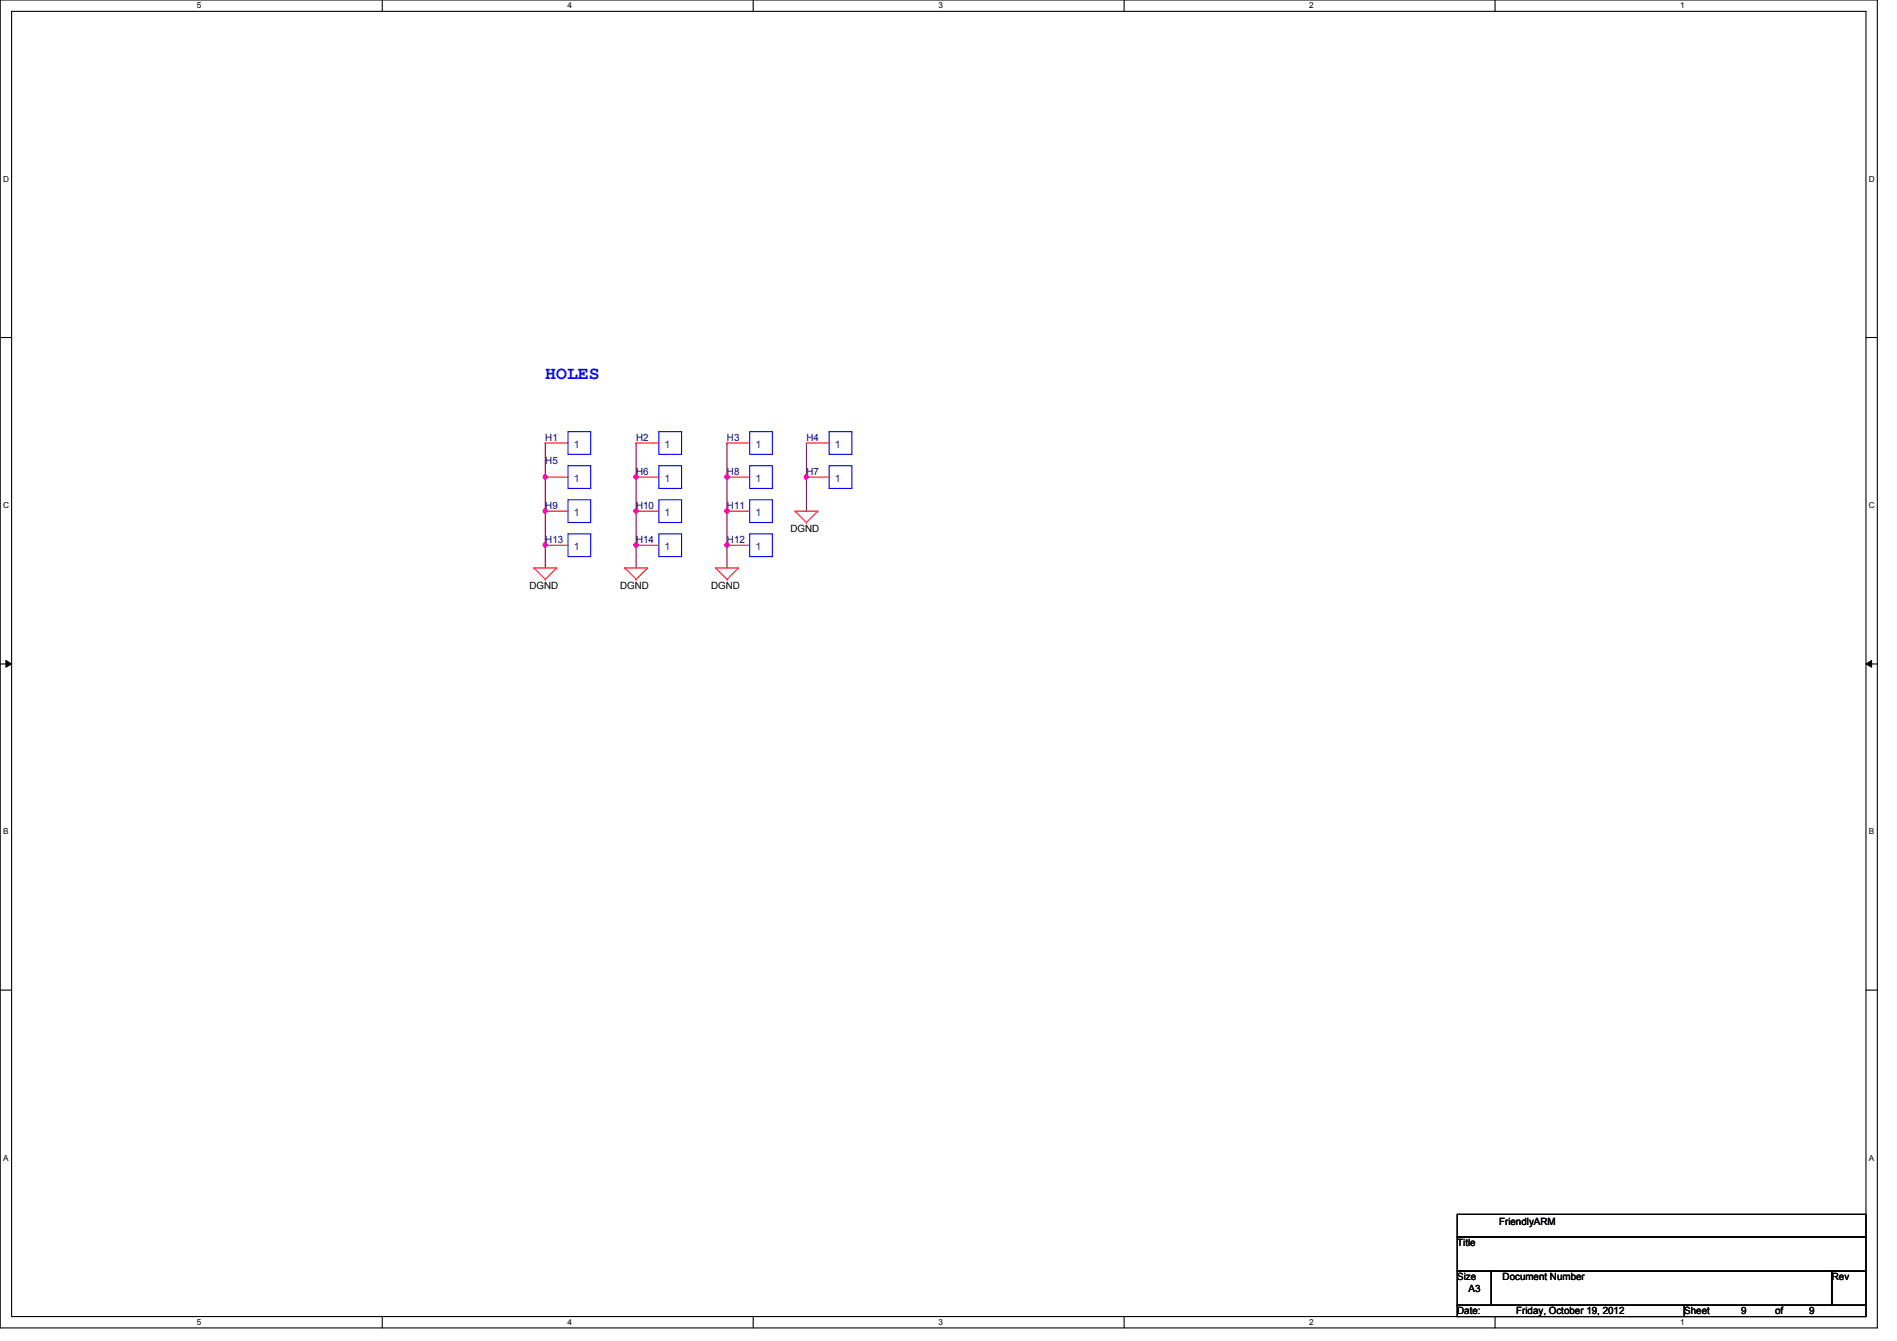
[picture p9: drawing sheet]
<svg xmlns="http://www.w3.org/2000/svg" width="297mm" height="210mm" viewBox="0 0 297 210" stroke-linecap="round" stroke-linejoin="round" font-family="sans-serif">
<path d="M0 0h294v207.9h-294zM1.8 1.8h290.4v204.3h-290.4z" fill="none" stroke="#000" stroke-width=".17"/>
<g fill="#fff">
<path d="M30.8 .2h.7v1.4h-.7z"/>
<path d="M30.8 206.2h.7v1.4h-.7z"/>
</g>
<path d="M59.9 0v1.8M59.9 206.1v1.8" fill="none" stroke="#000" stroke-width=".17"/>
<g fill="#fff">
<path d="M88.9 .2h.6v1.4h-.6z"/>
<path d="M88.9 206.2h.6v1.4h-.6z"/>
</g>
<path d="M117.9 0v1.8M117.9 206.1v1.8" fill="none" stroke="#000" stroke-width=".17"/>
<g fill="#fff">
<path d="M146.9 .2h.7v1.4h-.7z"/>
<path d="M146.9 206.2h.7v1.4h-.7z"/>
</g>
<path d="M176 0v1.8M176 206.1v1.8" fill="none" stroke="#000" stroke-width=".17"/>
<g fill="#fff">
<path d="M205 .2h.7v1.4h-.7z"/>
<path d="M205 206.2h.7v1.4h-.7z"/>
</g>
<path d="M234.1 0v1.8M234.1 206.1v1.8" fill="none" stroke="#000" stroke-width=".17"/>
<g fill="#fff">
<path d="M263.1 .2h.7v1.4h-.7z"/>
<path d="M263.1 206.2h.7v1.4h-.7z"/>
<path d="M.5 27.3h.9v1.4h-.9z"/>
<path d="M292.6 27.3h.9v1.4h-.9z"/>
<path d="M.5 78.4h.9v1.4h-.9z"/>
<path d="M292.6 78.4h.9v1.4h-.9z"/>
</g>
<path d="M0 52.8h1.8M292.2 52.8h1.8" fill="none" stroke="#000" stroke-width=".17"/>
<g fill="#fff">
<path d="M.5 129.5h.8v1.4h-.8z"/>
<path d="M292.6 129.5h.9v1.4h-.9z"/>
</g>
<path d="M0 103.9h1.8M292.2 103.9h1.8" fill="none" stroke="#000" stroke-width=".17"/>
<path d="M.9 103.4l.9 .5-.9 .5zM292.2 103.9l.9-.5v1z" fill="#000"/>
<path d="M.9 103.4l.9 .5-.9 .5zM292.2 103.9l.9-.5v1z" fill="none" stroke="#000" stroke-width=".16"/>
<g fill="#fff">
<path d="M.5 180.5h.8v1.4h-.8z"/>
<path d="M292.6 180.5h.9v1.4h-.9z"/>
</g>
<path d="M0 155h1.8M292.2 155h1.8" fill="none" stroke="#000" stroke-width=".17"/>
<path d="M113.8 80h.1M113.8 80v5.3" fill="none" stroke="#800040" stroke-width=".17"/>
<circle cx="113.8" cy="80" r=".32" fill="#f0f"/>
<circle cx="113.8" cy="80" r=".32" fill="none" stroke="#f0f" stroke-width=".17"/>
<path d="M99.6 80h.1M99.6 80v5.3" fill="none" stroke="#800040" stroke-width=".17"/>
<circle cx="99.6" cy="80" r=".32" fill="#f0f"/>
<circle cx="99.6" cy="80" r=".32" fill="none" stroke="#f0f" stroke-width=".17"/>
<path d="M126.3 74.7h.1M126.3 74.7v5.3" fill="none" stroke="#800040" stroke-width=".17"/>
<circle cx="126.3" cy="74.6" r=".32" fill="#f0f"/>
<circle cx="126.3" cy="74.6" r=".32" fill="none" stroke="#f0f" stroke-width=".17"/>
<path d="M85.4 80h.1M85.4 80v5.3" fill="none" stroke="#800040" stroke-width=".17"/>
<circle cx="85.4" cy="80" r=".32" fill="#f0f"/>
<circle cx="85.4" cy="80" r=".32" fill="none" stroke="#f0f" stroke-width=".17"/>
<path d="M85.4 69.3h.1M85.4 69.3v5.4M126.3 69.3h.1M126.3 69.3v5.4M85.4 85.3h.1M85.4 85.3v3.6" fill="none" stroke="#800040" stroke-width=".17"/>
<circle cx="85.4" cy="85.3" r=".32" fill="#f0f"/>
<circle cx="85.4" cy="85.3" r=".32" fill="none" stroke="#f0f" stroke-width=".17"/>
<path d="M85.4 74.7h.1M85.4 74.7v5.3" fill="none" stroke="#800040" stroke-width=".17"/>
<circle cx="85.4" cy="74.6" r=".32" fill="#f0f"/>
<circle cx="85.4" cy="74.6" r=".32" fill="none" stroke="#f0f" stroke-width=".17"/>
<path d="M99.6 69.3h.1M99.6 69.3v5.4M99.6 85.3h.1M99.6 85.3v3.6" fill="none" stroke="#800040" stroke-width=".17"/>
<circle cx="99.6" cy="85.3" r=".32" fill="#f0f"/>
<circle cx="99.6" cy="85.3" r=".32" fill="none" stroke="#f0f" stroke-width=".17"/>
<path d="M99.6 74.7h.1M99.6 74.7v5.3" fill="none" stroke="#800040" stroke-width=".17"/>
<circle cx="99.6" cy="74.6" r=".32" fill="#f0f"/>
<circle cx="99.6" cy="74.6" r=".32" fill="none" stroke="#f0f" stroke-width=".17"/>
<path d="M113.8 69.3h.1M113.8 74.7h.1M113.8 69.3v10.7" fill="none" stroke="#800040" stroke-width=".17"/>
<circle cx="113.8" cy="74.6" r=".32" fill="#f0f"/>
<circle cx="113.8" cy="74.6" r=".32" fill="none" stroke="#f0f" stroke-width=".17"/>
<path d="M113.8 85.3h.1M113.8 85.3v3.6" fill="none" stroke="#800040" stroke-width=".17"/>
<circle cx="113.8" cy="85.3" r=".32" fill="#f0f"/>
<circle cx="113.8" cy="85.3" r=".32" fill="none" stroke="#f0f" stroke-width=".17"/>
<g fill="none" stroke="#f00" stroke-width=".17">
<path d="M85.4 74.7h.1M85.4 69.3h.1M85.4 74.7h3.5M85.4 69.3h3.5M99.6 74.7h.1M99.6 69.3h.1M99.6 74.7h3.6M99.6 69.3h3.6M113.8 74.7h.1M113.8 69.3h.1M113.8 74.7h3.6M113.8 69.3h3.6"/>
<path d="M126.3 74.7h.1M126.3 69.3h.1M126.3 74.7h3.5M126.3 69.3h3.5M83.6 88.9h.1M83.6 88.9h3.6M83.6 88.9l1.8 1.8M85.4 90.7h.1M85.4 80h.1M85.4 85.3h.1M85.4 80h3.5M85.4 85.3h3.5"/>
<path d="M87.2 88.9h.1M87.2 88.9l-1.8 1.8M97.8 88.9h.1M97.8 88.9h3.6M97.8 88.9l1.8 1.8M99.6 90.7h.1M99.6 80h.1M99.6 85.3h.1M99.6 80h3.6M99.6 85.3h3.6M101.4 88.9h.1M101.4 88.9l-1.8 1.8"/>
<path d="M112.1 88.9h.1M112.1 88.9h3.5M112.1 88.9l1.7 1.8M113.8 90.7h.1M113.8 80h.1M113.8 85.3h.1M113.8 80h3.6M113.8 85.3h3.6M115.6 88.9h.1M115.6 88.9l-1.8 1.8M124.5 80h.1M124.5 80h3.6"/>
<path d="M124.5 80l1.8 1.8M126.3 81.8h.1M128.1 80h.1M128.1 80l-1.8 1.8"/>
</g>
<path d="M228.2 190.1h64v3.5h-64zM228.2 193.6h64v5.4h-64zM228.2 199h5.3v5.3h-5.3zM233.5 199h53.3v5.3h-53.3zM286.8 199h5.4v5.3h-5.4zM228.2 204.3h35.5v1.8h-35.5zM263.7 204.3h28.5v1.8h-28.5z" fill="none" stroke="#000" stroke-width=".17"/>
<g fill="none" stroke="#00f" stroke-width=".17">
<path d="M88.9 78.2h3.6v3.6h-3.6zM88.9 72.9h3.6v3.6h-3.6zM88.9 67.6h3.6v3.5h-3.6zM103.2 72.9h3.5v3.6h-3.5zM103.2 67.6h3.5v3.5h-3.5zM103.2 78.2h3.5v3.6h-3.5zM117.4 78.2h3.5v3.6h-3.5zM117.4 72.9h3.5v3.6h-3.5zM117.4 67.6h3.5v3.5h-3.5zM129.8 72.9h3.6v3.6h-3.6zM129.8 67.6h3.6v3.5h-3.6zM88.9 83.6h3.6v3.5h-3.6z"/>
<path d="M103.2 83.6h3.5v3.5h-3.5zM117.4 83.6h3.5v3.5h-3.5z"/>
</g>
<circle cx="113.8" cy="80" r=".32" fill="#f0f"/>
<circle cx="113.8" cy="80" r=".32" fill="none" stroke="#f0f" stroke-width=".17"/>
<circle cx="99.6" cy="80" r=".32" fill="#f0f"/>
<circle cx="99.6" cy="80" r=".32" fill="none" stroke="#f0f" stroke-width=".17"/>
<circle cx="126.3" cy="74.6" r=".32" fill="#f0f"/>
<circle cx="126.3" cy="74.6" r=".32" fill="none" stroke="#f0f" stroke-width=".17"/>
<circle cx="85.4" cy="80" r=".32" fill="#f0f"/>
<circle cx="85.4" cy="80" r=".32" fill="none" stroke="#f0f" stroke-width=".17"/>
<circle cx="85.4" cy="85.3" r=".32" fill="#f0f"/>
<circle cx="85.4" cy="85.3" r=".32" fill="none" stroke="#f0f" stroke-width=".17"/>
<circle cx="85.4" cy="74.6" r=".32" fill="#f0f"/>
<circle cx="85.4" cy="74.6" r=".32" fill="none" stroke="#f0f" stroke-width=".17"/>
<circle cx="99.6" cy="85.3" r=".32" fill="#f0f"/>
<circle cx="99.6" cy="85.3" r=".32" fill="none" stroke="#f0f" stroke-width=".17"/>
<circle cx="99.6" cy="74.6" r=".32" fill="#f0f"/>
<circle cx="99.6" cy="74.6" r=".32" fill="none" stroke="#f0f" stroke-width=".17"/>
<circle cx="113.8" cy="74.6" r=".32" fill="#f0f"/>
<circle cx="113.8" cy="74.6" r=".32" fill="none" stroke="#f0f" stroke-width=".17"/>
<circle cx="113.8" cy="85.3" r=".32" fill="#f0f"/>
<circle cx="113.8" cy="85.3" r=".32" fill="none" stroke="#f0f" stroke-width=".17"/>
<text font-size="2.8" fill="#00f" x="85.4" y="59.3">HOLES</text>
<g font-size="1.6" fill="#000080">
<text x="85.4" y="69">H1</text>
<text x="99.6" y="69">H2</text>
<text x="113.8" y="69">H3</text>
<text x="126.3" y="69">H4</text>
<text x="85.4" y="72.6">H5</text>
<text x="99.6" y="74.3">H6</text>
<text x="113.8" y="74.3">H8</text>
<text x="126.3" y="74.3">H7</text>
<text x="85.4" y="79.7">H9</text>
<text x="99.6" y="79.7">H10</text>
<text x="113.8" y="79.7">H11</text>
<text x="85.4" y="85">H13</text>
<text x="99.6" y="85">H14</text>
<text x="113.8" y="85">H12</text>
</g>
<g font-size="1.6" fill="#004080">
<text x="89.8" y="70.1">1</text>
<text x="104.1" y="70.1">1</text>
<text x="118.3" y="70.1">1</text>
<text x="130.7" y="70.1">1</text>
<text x="89.8" y="75.4">1</text>
<text x="104.1" y="75.4">1</text>
<text x="118.3" y="75.4">1</text>
<text x="130.7" y="75.4">1</text>
<text x="89.8" y="80.7">1</text>
<text x="104.1" y="80.7">1</text>
<text x="118.3" y="80.7">1</text>
<text x="89.8" y="86.1">1</text>
<text x="104.1" y="86.1">1</text>
<text x="118.3" y="86.1">1</text>
</g>
<g font-size="1.6">
<text x="123.8" y="83.2">DGND</text>
<text x="82.9" y="92.1">DGND</text>
<text x="97.1" y="92.1">DGND</text>
<text x="111.3" y="92.1">DGND</text>
<text x="234.7" y="191.7">FriendlyARM</text>
<text x="228.2" y="195.1">Title</text>
<text x="228.2" y="200.4">Size</text>
<text x="230" y="202.2">A3</text>
<text x="235.3" y="200.4">Document Number</text>
<text x="286.8" y="200.4">Rev</text>
<text x="228.2" y="205.7">Date:</text>
<text x="237.4" y="205.7">Friday, October 19, 2012</text>
<text x="263.7" y="205.7">Sheet</text>
<text x="272.6" y="205.7">9</text>
<text x="278" y="205.7">of</text>
<text x="283.3" y="205.7">9</text>
</g>
<g font-size="1.3">
<text x="30.8" y="1.3">5</text>
<text x="88.9" y="1.3">4</text>
<text x="146.9" y="1.3">3</text>
<text x="205" y="1.3">2</text>
<text x="263.1" y="1.3">1</text>
<text x=".5" y="28.4">D</text>
<text x="292.6" y="28.4">D</text>
<text x=".5" y="79.5">C</text>
<text x="292.6" y="79.5">C</text>
<text x=".5" y="130.6">B</text>
<text x="292.6" y="130.6">B</text>
<text x=".5" y="181.7">A</text>
<text x="292.6" y="181.7">A</text>
<text x="30.8" y="207.4">5</text>
<text x="88.9" y="207.4">4</text>
<text x="146.9" y="207.4">3</text>
<text x="205" y="207.4">2</text>
<text x="263.1" y="207.4">1</text>
</g>
</svg>
